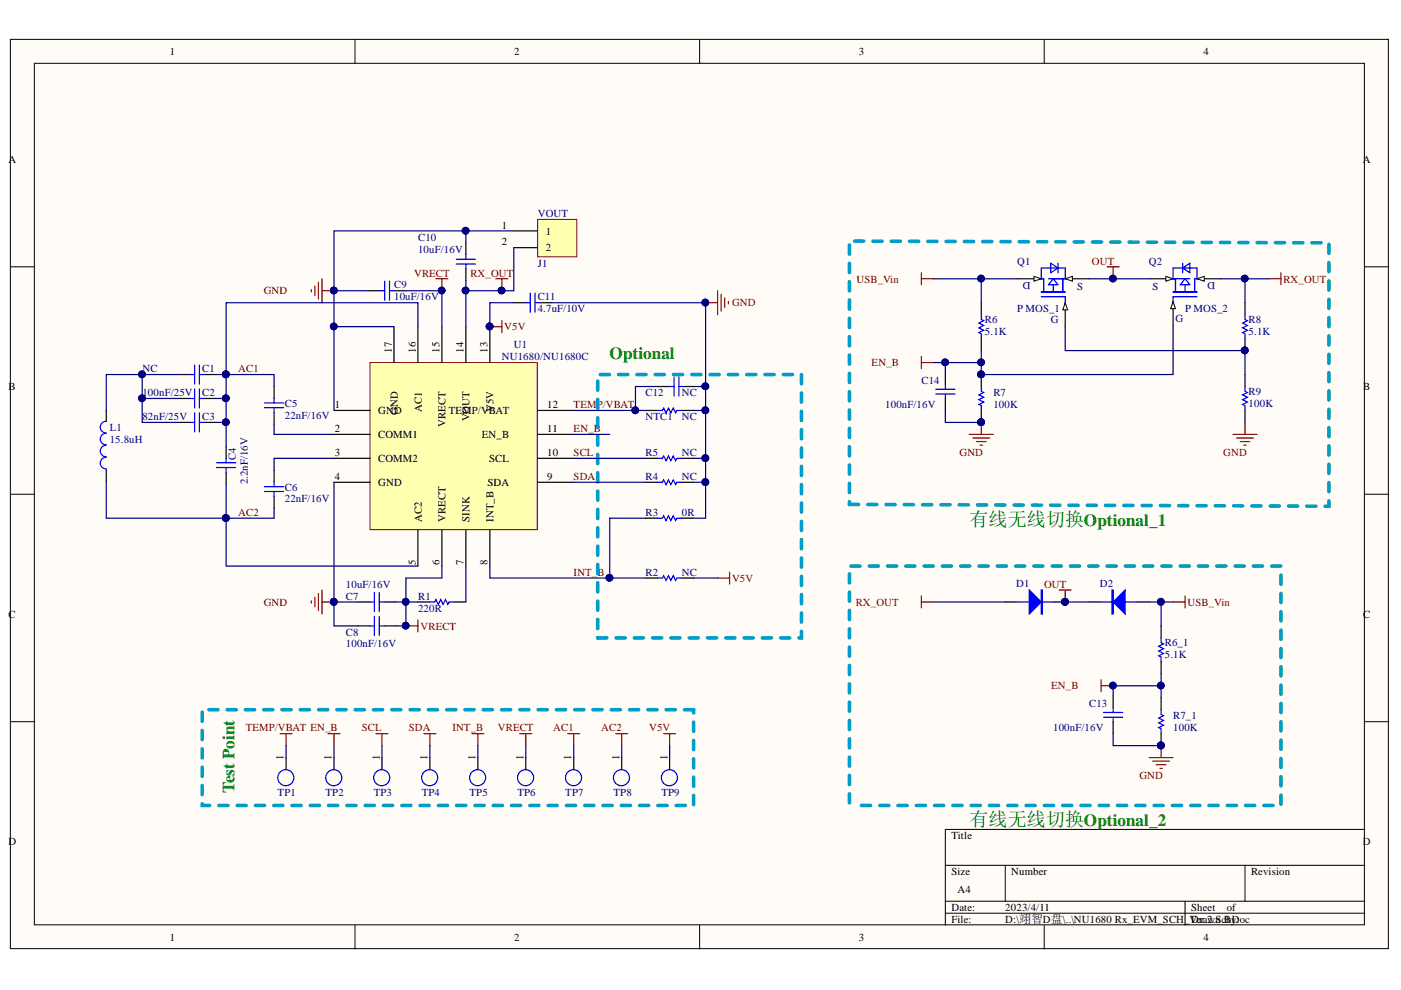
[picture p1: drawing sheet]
# Altium schematic sheet NU1680 Rx_EVM_SCH_Ver.2.SchDoc
size A4

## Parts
C1  NC  [SMD_R5_CAP_0402]
C2  100nF/25V  [SMD_R5_CAP_0402]
C3  82nF/25V  [SMD_R5_CAP_0402]
C4  2.2nF/16V  [SMD_R5_CAP_0402]
C5  22nF/16V  [SMD_R5_CAP_0402]
C6  22nF/16V  [SMD_R5_CAP_0402]
C7  10uF/16V  [SMD_R5_CAP_0603]
C8  100nF/16V  [SMD_R5_CAP_0402]
C9  10uF/16V  [SMD_R5_CAP_0603]
C10  10uF/16V  [SMD_R5_CAP_0603]
C11  4.7uF/10V  [SMD_R5_CAP_0603]
C12  NC  [SMD_R5_CAP_0402]
C13  100nF/16V  [SMD_R5_CAP_0402]
C14  100nF/16V  [SMD_R5_CAP_0402]
D1  (no value)  [DO-201AD(V)]
D2  (no value)  [DO-201AD(V)]
L1  15.8uH  [HDR1X2]
NTC1  NC  [SMD_R5_RES_0402]
Q1  P MOS_1
Q2  P MOS_2
R1  220R  [SMD_R5_RES_0805]
R2  NC  [SMD_R5_RES_0402]
R3  0R  [SMD_R5_RES_0402]
R4  NC  [SMD_R5_RES_0402]
R5  NC  [SMD_R5_RES_0402]
R6  value 5.1K  [IR0402(R)]  (hidden comment: 1.8K/5%/0402)
R6_1  value 5.1K  [IR0402(R)]  (hidden comment: 1.8K/5%/0402)
R7  value 100K  [IR0402(R)]  (hidden comment: 1.8K/5%/0402)
R7_1  value 100K  [IR0402(R)]  (hidden comment: 1.8K/5%/0402)
R8  value 5.1K  [IR0402(R)]  (hidden comment: 1.8K/5%/0402)
R9  value 100K  [IR0402(R)]  (hidden comment: 1.8K/5%/0402)
TP1  (no value)  [SMD_R5_Testpoint_1.5mm]
TP2  (no value)  [SMD_R5_Testpoint_1.5mm]
TP3  (no value)  [SMD_R5_Testpoint_1.5mm]
TP4  (no value)  [SMD_R5_Testpoint_1.5mm]
TP5  (no value)  [SMD_R5_Testpoint_1.5mm]
TP6  (no value)  [SMD_R5_Testpoint_1.5mm]
TP7  (no value)  [SMD_R5_Testpoint_1.5mm]
TP8  (no value)  [SMD_R5_Testpoint_1.5mm]
TP9  (no value)  [SMD_R5_Testpoint_1.5mm]
U1  NU1680/NU1680C  [NU1680_QFN16]
VOUT  J1

## Blocks framed on the sheet
Optional: C12 NTC1 R2-R5
Test Point: TP1-TP9

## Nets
AC1: C1.2 C2.2 C3.2 C4.2 C5.1 TP7.1 U1.16(AC1)
AC2: C4.1 C6.1 L1.1 TP8.1 U1.5(AC2)
EN_B: C13.1 C14.1 Q2.1(G) R6.1 R6_1.1 R7.2 R7_1.2 TP2.1 U1.11(EN_B)
GND: C7.2 C8.2 C9.2 C10.2 C11.2 C12.1 C13.2 C14.2 NTC1.1 R3.2 R4.1 R5.1 R7.1 R7_1.1 R9.2 U1.1(GND) U1.4(GND) U1.17(GND) VOUT.1
INT_B: R2.1 R3.1 TP5.1 U1.8(INT_B)
OUT: D1.2(K) D2.2(K) Q1.3(S) Q2.2(D)
RX_OUT: C10.1 D1.1(A) Q2.3(S) R8.1 U1.14(VOUT) VOUT.2
SCL: R5.2 TP3.1 U1.10(SCL)
SDA: R4.2 TP4.1 U1.9(SDA)
TEMP/VBAT: C12.2 NTC1.2 TP1.1 U1.12(TEMP/VBAT)
USB_Vin: D2.1(A) Q1.2(D) R6.2 R6_1.2
V5V: C11.1 R2.2 TP9.1 U1.13(V5V)
VRECT: C7.1 C8.1 C9.1 R1.2 TP6.1 U1.6(VRECT) U1.15(VRECT)
NetC1_1: C1.1 C2.1 C3.1 L1.2
NetC5_2: C5.2 U1.2(COMM1)
NetC6_2: C6.2 U1.3(COMM2)
NetQ1_1: Q1.1(G) R8.2 R9.1
NetR1_1: R1.1 U1.7(SINK)

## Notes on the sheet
- 有线无线切换Optional_1
- 有线无线切换Optional_2
